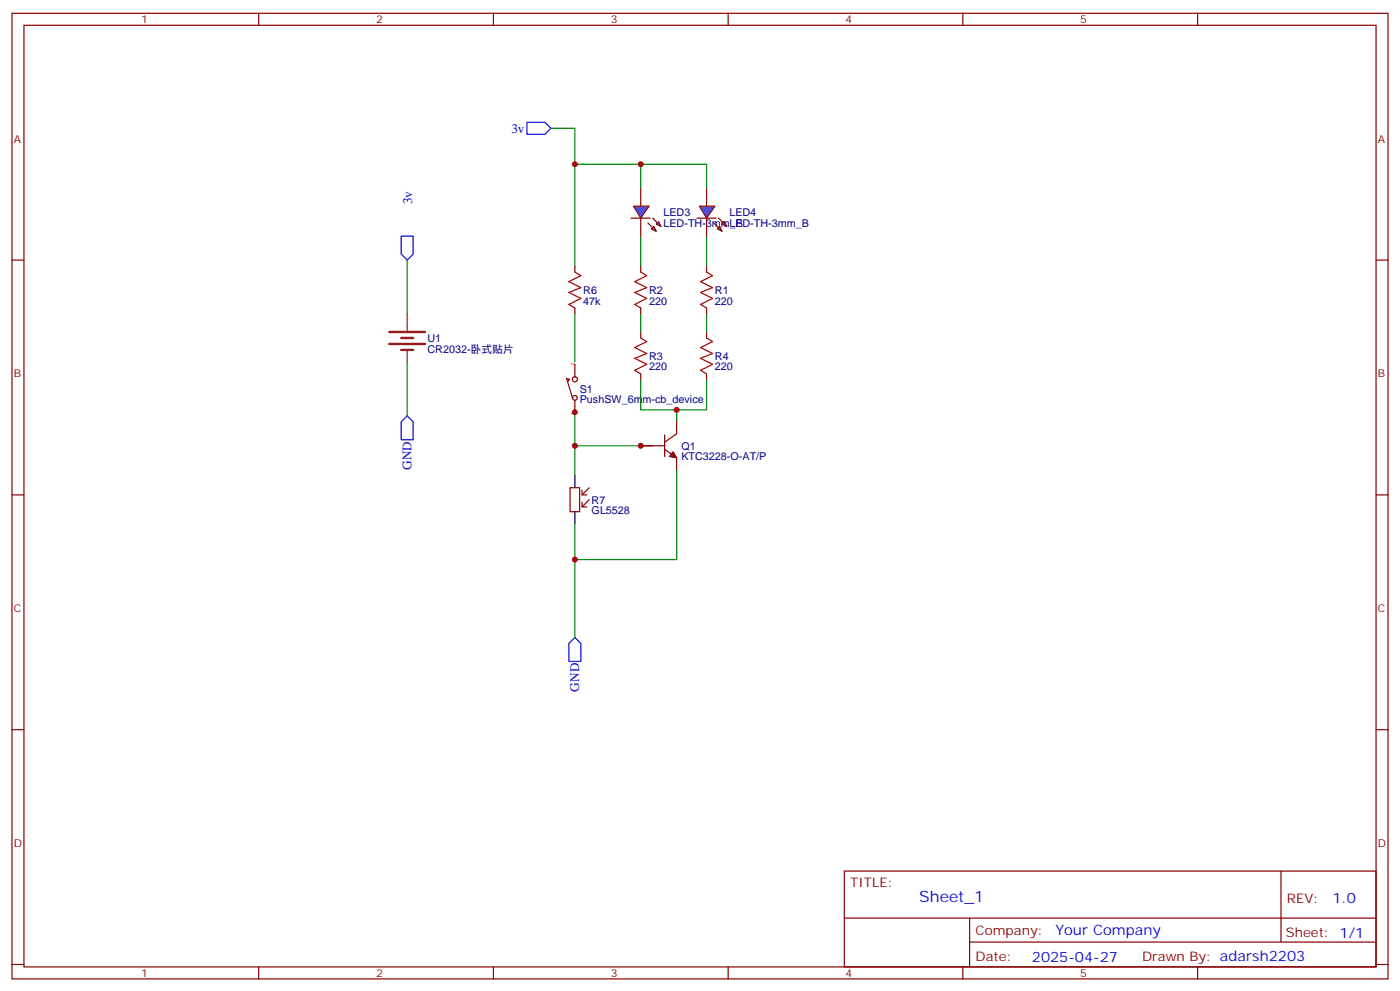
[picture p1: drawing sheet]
<svg xmlns="http://www.w3.org/2000/svg" width="412mm" height="292mm" viewBox="0 0 412 292" stroke-linecap="round" stroke-linejoin="round" font-family="sans-serif">
<g fill="none" stroke="#870000" stroke-width=".35">
<path d="M3.5 3.9h405.4v284.4h-405.4zM7.1 7.4h398.2v277.3h-398.2zM76.2 3.9v3.5M145.3 3.9v3.5M214.5 3.9v3.5M283.6 3.9v3.5M352.8 3.9v3.5M188.7 55.4v5.3M3.5 76.6h3.6M169.3 78.4v1.7M188.7 64.2v5.3M405.3 76.6h3.6"/>
<path d="M169.3 90.7v1.8M3.5 145.7h3.6M167.9 143.6h2.8v7.1h-2.8zM171.4 147.8v1.5h1.5M171.4 144.3v1.4h1.5M173.6 147.1l-2.2 2.2M173.6 143.6l-2.2 2.1M405.3 145.7h3.6M3.5 214.9h3.6M405.3 214.9h3.6M248.7 256.5h156.6v28.2h-156.6zM377.3 256.5v20.9"/>
<path d="M248.7 270.4h156.5M285.6 277.4h119.6M285.6 270.4v14.1M3.5 284h3.6M76.2 284.7v3.6M145.3 284.7v3.6M214.5 284.7v3.6M283.6 284.7v3.6M352.8 284.7v3.6M405.3 284h3.6"/>
</g>
<path d="M114.7 97.8h10.5M118.2 99.5h3.5M114.7 101.3h10.5M118.2 103h3.5" fill="none" stroke="#8c2424" stroke-width=".71"/>
<path d="M119.9 92.5v4.9M119.9 103v3.6" fill="none" stroke="#8c2424" stroke-width=".35"/>
<path d="M169.3 140.1v3.5M169.3 150.7v3.5" fill="none" stroke="#000" stroke-width=".35"/>
<g fill="none" stroke="#008700" stroke-width=".35">
<path d="M162.3 37.8h7v10.6M188.7 55.4v-7h-19.4v30M188.7 48.4h19.4v7M119.9 76.6v15.9M188.7 69.5v8.9M208.1 69.5v8.9M169.3 92.5v14.1M188.7 92.5v5.3M208.1 92.5v5.3M119.9 106.6v15.8M188.7 111.9v8.8h10.6v3.5M208.1 111.9v8.8h-8.8"/>
<path d="M169.3 120.7v10.6h23M169.3 131.3v8.8M199.3 138.3v26.5h-30v-10.6M169.3 164.8v22.9"/>
</g>
<path d="M155.2 36h5.3l1.8 1.8-1.8 1.7h-5.3zM118.2 69.5h3.5v5.3l-1.8 1.8-1.7-1.8zM119.9 122.4l1.8 1.8v5.3h-3.5v-5.3zM169.3 187.7l1.8 1.8v5.3h-3.5v-5.3z" fill="none" stroke="#00f" stroke-width=".35"/>
<path d="M169.3 80.1l1.8 1.1-3.5 1.7 3.5 1.8-3.5 1.4 3.5 1.8-3.5 1.7 1.7 1.1" fill="none" stroke="#a10000" stroke-width=".35"/>
<g fill="#09f" stroke="#870000" stroke-width=".35">
<path d="M191.9 67.4l.7-.7 .7 1.4z"/>
<path d="M193.3 66l.7-.7 .7 1.4z"/>
</g>
<g fill="#870000" stroke="#870000" stroke-width=".35">
<path d="M190.9 65.7l1.4 1.4z"/>
<path d="M192.3 64.2l1.4 1.5z"/>
</g>
<path d="M185.9 64.2h5.7z" fill="#f00" stroke="#870000" stroke-width=".35"/>
<path d="M186.6 60.7h4.6l-2.5 3.5z" fill="#09f" stroke="#870000" stroke-width=".35"/>
<path d="M208.1 55.4v5.3M208.1 64.2v5.3" fill="none" stroke="#870000" stroke-width=".35"/>
<g fill="#09f" stroke="#870000" stroke-width=".35">
<path d="M211.3 67.4l.7-.7 .7 1.4z"/>
<path d="M212.7 66l.7-.7 .7 1.4z"/>
</g>
<g fill="#870000" stroke="#870000" stroke-width=".35">
<path d="M210.3 65.7l1.4 1.4z"/>
<path d="M211.7 64.2l1.4 1.5z"/>
</g>
<path d="M205.3 64.2h5.7z" fill="#f00" stroke="#870000" stroke-width=".35"/>
<path d="M206 60.7h4.6l-2.5 3.5z" fill="#09f" stroke="#870000" stroke-width=".35"/>
<g fill="none" stroke="#850000" stroke-width=".35">
<path d="M166.9 111.3l1.7 5.9M167 111.5l.7 .2-.5 .7M169.3 107.3v3.5M169.3 117.9v3.5"/>
<circle cx="169.3" cy="117.2" r=".71"/>
<circle cx="169.3" cy="111.7" r=".74"/>
</g>
<path d="M188.7 78.4v1.7M208.1 78.4v1.7M188.7 90.7v1.8M188.7 97.8v1.7M208.1 90.7v1.8M208.1 97.8v1.7M188.7 110.1v1.8M208.1 110.1v1.8M188.7 131.3h7.1M195.8 132.3l3.5 2.5v3.5M195.8 128.1v6.3M199.3 124.2v3.5l-3.5 2.5" fill="none" stroke="#870000" stroke-width=".35"/>
<path d="M198.3 133l1 1.8-2.1-.4z" fill="#870000" stroke="#870000" stroke-width=".35"/>
<path d="M188.7 80.1l1.8 1.1-3.5 1.7 3.5 1.8-3.5 1.4 3.5 1.8-3.5 1.7 1.7 1.1M188.7 99.5l1.8 1.1-3.5 1.7 3.5 1.8-3.5 1.4 3.5 1.8-3.5 1.7 1.7 1.1M208.1 80.1l1.8 1.1-3.5 1.7 3.5 1.8-3.5 1.4 3.5 1.8-3.5 1.7 1.7 1.1M208.1 99.5l1.8 1.1-3.5 1.7 3.5 1.8-3.5 1.4 3.5 1.8-3.5 1.7 1.7 1.1" fill="none" stroke="#a10000" stroke-width=".35"/>
<g fill="#c00">
<circle cx="199.3" cy="120.7" r=".88"/>
<circle cx="188.7" cy="48.4" r=".88"/>
<circle cx="169.3" cy="131.3" r=".88"/>
<circle cx="169.3" cy="164.8" r=".88"/>
<circle cx="169.3" cy="48.4" r=".88"/>
<circle cx="169.3" cy="121.4" r=".88"/>
<circle cx="188.7" cy="131.3" r=".88"/>
</g>
<text font-size="4.6" fill="#00f" x="270.8" y="265.5">Sheet_1</text>
<g font-size="4.2" fill="#00f">
<text x="392.5" y="265.8">1.0</text>
<text x="310.9" y="275.3">Your Company</text>
<text x="304" y="283.1">2025-04-27</text>
</g>
<g font-size="3.9" fill="#00f">
<text x="150.6" y="39.1">3v</text>
<text x="121.4" y="60.2" transform="rotate(-90 121.4 60.2)">3v</text>
<text x="121.2" y="138.4" transform="rotate(-90 121.2 138.4)">GND</text>
<text x="170.6" y="203.6" transform="rotate(-90 170.6 203.6)">GND</text>
</g>
<g font-size="3.9" fill="#800">
<text x="250.5" y="261.1">TITLE:</text>
<text x="379.1" y="265.8">REV:</text>
<text x="287.4" y="275.3">Company:</text>
<text x="378.7" y="275.9">Sheet: 1/1</text>
<text x="287.4" y="283">Date:</text>
<text x="336.4" y="283.1">Drawn By: adarsh2203</text>
</g>
<g font-size="3.2" fill="#800">
<text x="41.6" y="6.9">1</text>
<text x="110.8" y="6.9">2</text>
<text x="179.9" y="6.9">3</text>
<text x="249.1" y="6.9">4</text>
<text x="318.2" y="6.9">5</text>
<text x="4.1" y="42">A</text>
<text x="405.9" y="42">A</text>
<text x="4.1" y="111.2">B</text>
<text x="405.9" y="111.2">B</text>
<text x="4.1" y="180.3">C</text>
<text x="405.9" y="180.3">C</text>
<text x="4.1" y="249.4">D</text>
<text x="405.9" y="249.4">D</text>
<text x="41.6" y="287.7">1</text>
<text x="110.8" y="287.7">2</text>
<text x="179.9" y="287.7">3</text>
<text x="249.1" y="287.7">4</text>
<text x="318.2" y="287.7">5</text>
</g>
<g font-size="3.2" fill="#000080">
<text x="195.4" y="63.7">LED3</text>
<text x="214.8" y="63.7">LED4</text>
<text x="195.4" y="66.8">LED-TH-3mm_B</text>
<text x="214.8" y="66.8">LED-TH-3mm_B</text>
<text x="171.8" y="89.7">47k</text>
<text x="171.8" y="86.6">R6</text>
<text x="191.2" y="89.7">220</text>
<text x="191.2" y="86.6">R2</text>
<text x="210.6" y="89.7">220</text>
<text x="210.6" y="86.6">R1</text>
<text x="125.9" y="100.6">U1</text>
<text x="125.9" y="103.9">CR2032-卧式贴片</text>
<text x="191.2" y="106">R3</text>
<text x="210.6" y="106">R4</text>
<text x="191.2" y="109.1">220</text>
<text x="210.6" y="109.1">220</text>
<text x="170.8" y="118.6">PushSW_6mm-cb_device</text>
<text x="170.8" y="115.6">S1</text>
<text x="200.7" y="135.6">KTC3228-O-AT/P</text>
<text x="200.7" y="132.5">Q1</text>
<text x="174.3" y="148.4">R7</text>
<text x="174.3" y="151.4">GL5528</text>
</g>
<g font-size="1.8" fill="#840000">
<text x="169.3" y="107.6" transform="rotate(-90 169.3 107.6)">2</text>
<text x="169.3" y="122.1" transform="rotate(-90 169.3 122.1)">1</text>
</g>
</svg>
